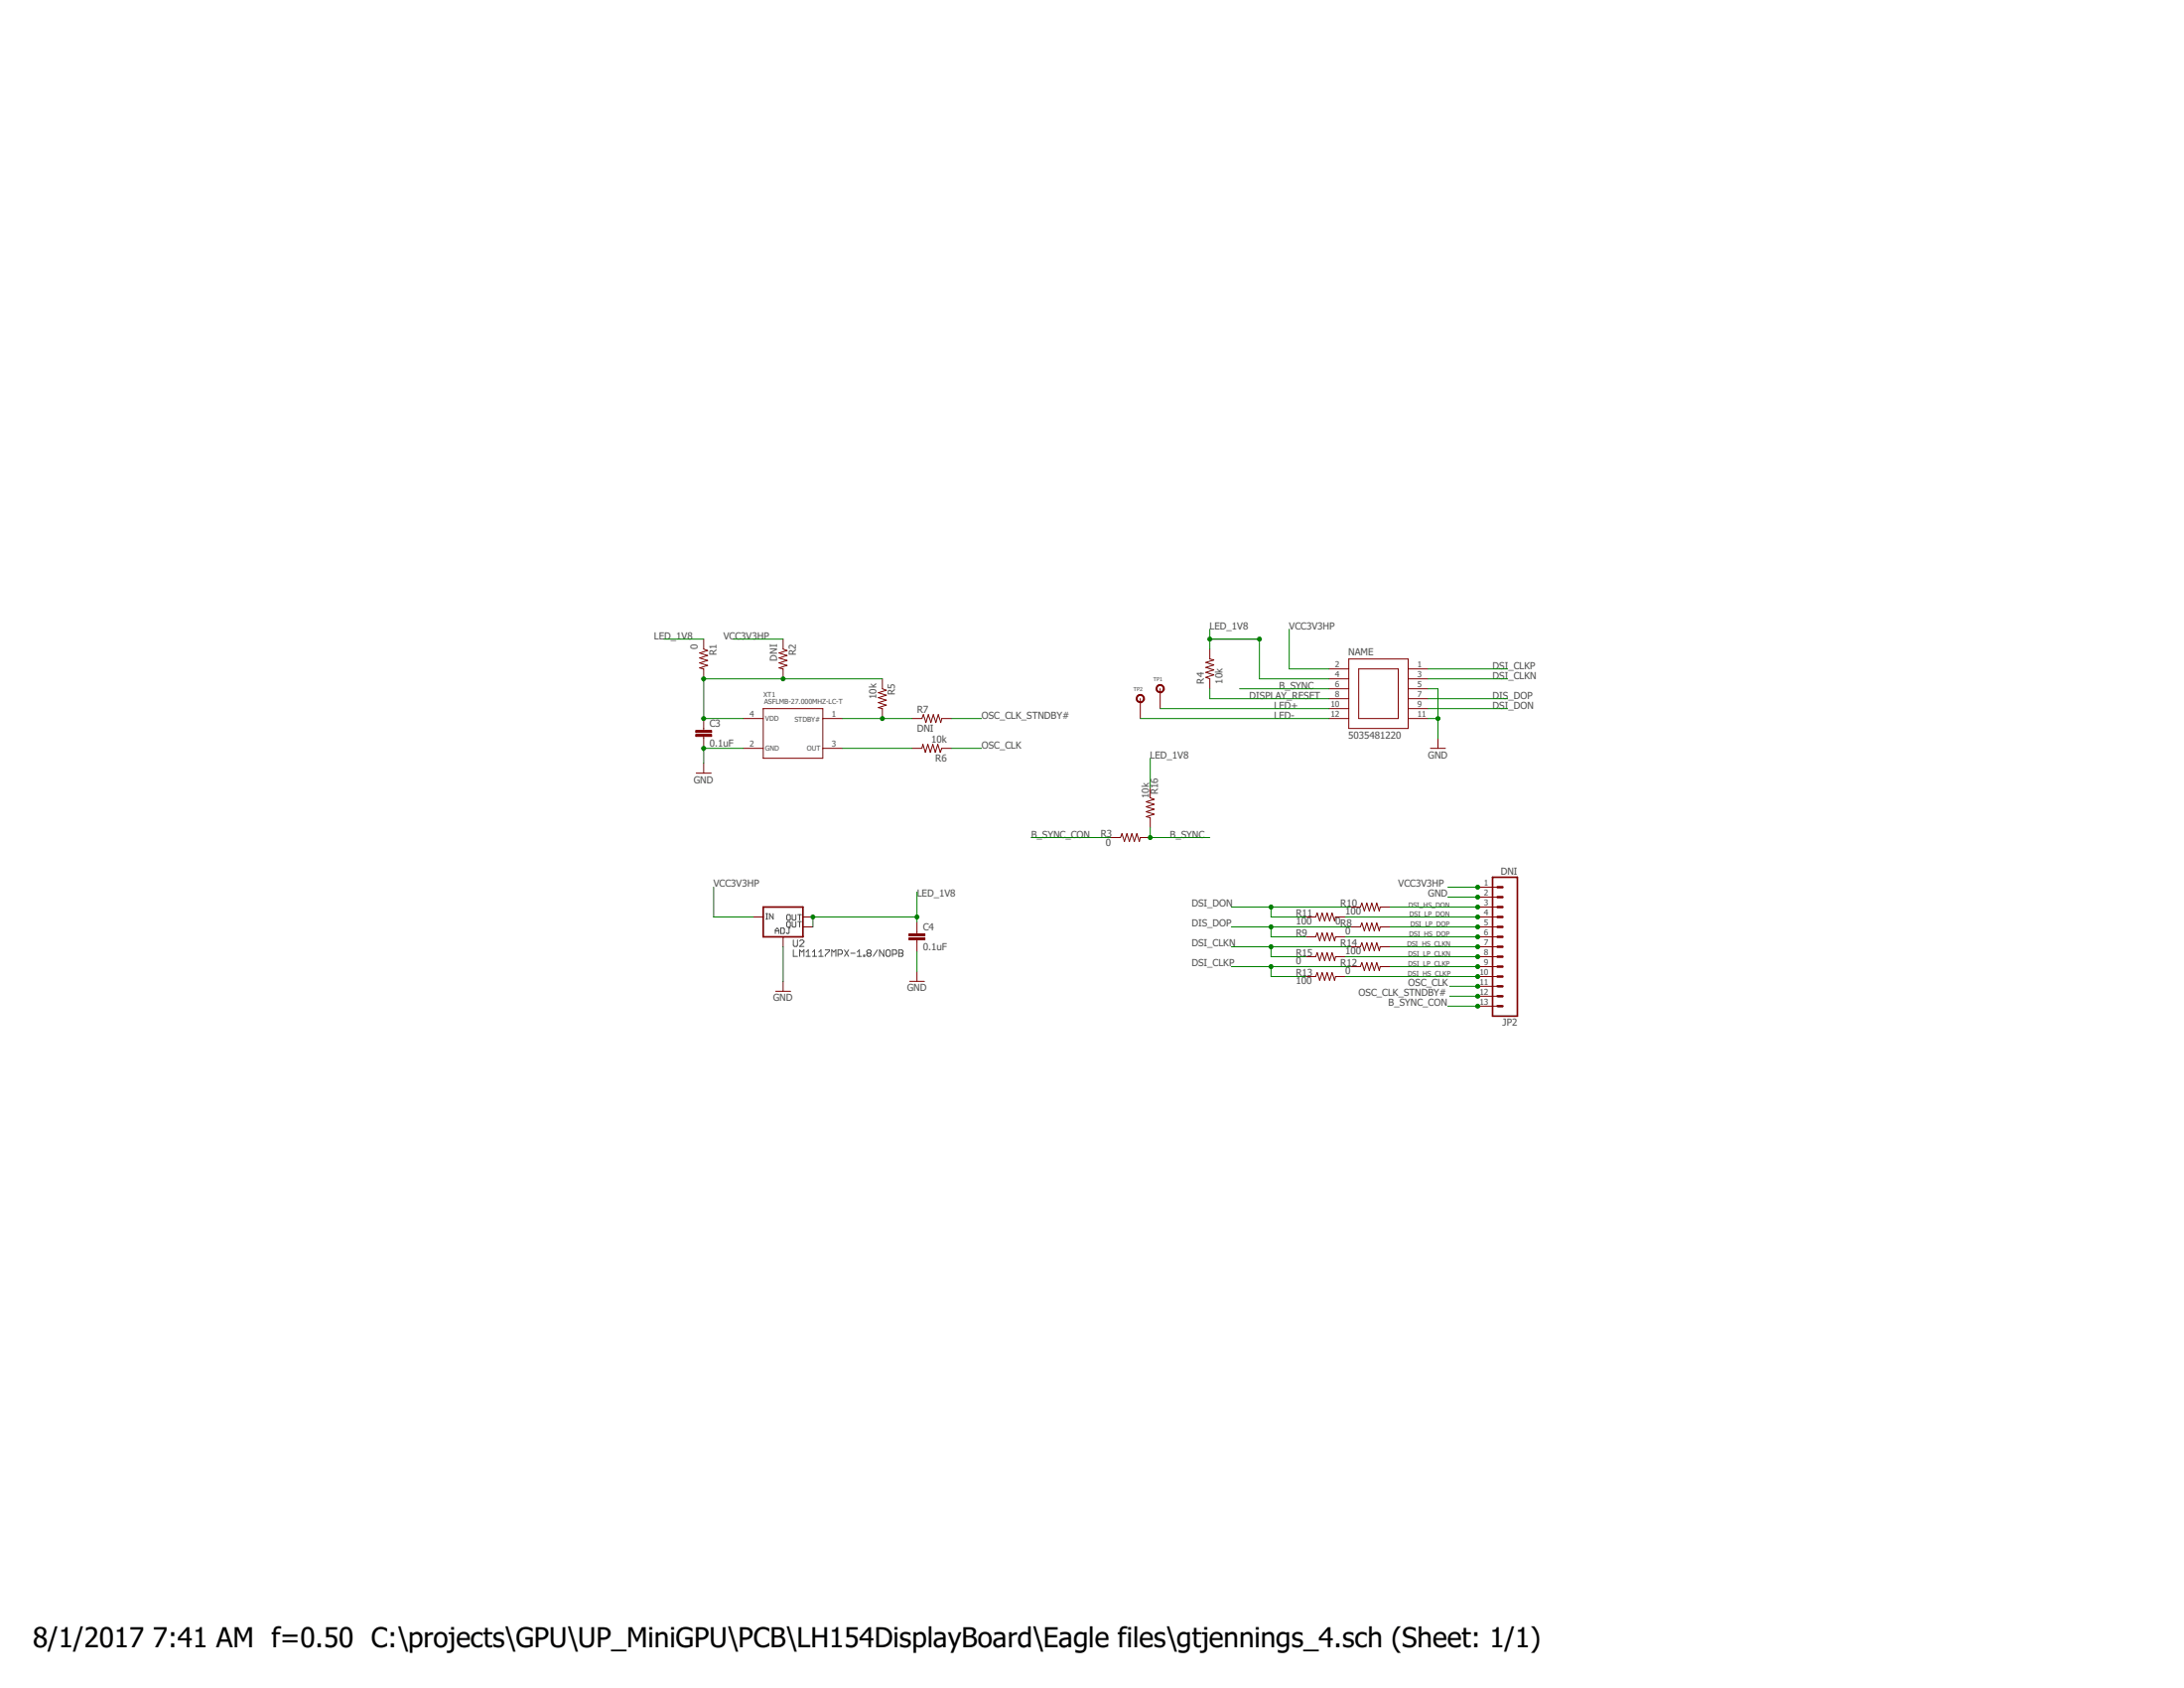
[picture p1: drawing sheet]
<?xml version="1.0" encoding="utf-8"?>
<!DOCTYPE eagle SYSTEM "eagle.dtd">
<!--
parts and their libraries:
SparkFun-Resistors: Licensing: Creative Commons ShareAlike 4.0 International - https://creativecommons.org/licenses/by-sa/4.0
-->
<eagle version="7.6.0">
<drawing>
<settings>
<setting alwaysvectorfont="no"/>
<setting verticaltext="up"/>
</settings>
<grid distance="0.1" unitdist="inch" unit="inch" style="lines" multiple="1" display="no" altdistance="0.01" altunitdist="inch" altunit="inch"/>
<schematic xreflabel="%F%N/%S.%C%R" xrefpart="/%S.%C%R">
<libraries>
<library name="SparkFun-Resistors">
<symbols>
<symbol name="RESISTOR">
<wire x1="-2.54" y1="0" x2="-2.159" y2="1.016" width="0.1524" layer="94"/>
<wire x1="-2.159" y1="1.016" x2="-1.524" y2="-1.016" width="0.1524" layer="94"/>
<wire x1="-1.524" y1="-1.016" x2="-0.889" y2="1.016" width="0.1524" layer="94"/>
<wire x1="-0.889" y1="1.016" x2="-0.254" y2="-1.016" width="0.1524" layer="94"/>
<wire x1="-0.254" y1="-1.016" x2="0.381" y2="1.016" width="0.1524" layer="94"/>
<wire x1="0.381" y1="1.016" x2="1.016" y2="-1.016" width="0.1524" layer="94"/>
<wire x1="1.016" y1="-1.016" x2="1.651" y2="1.016" width="0.1524" layer="94"/>
<wire x1="1.651" y1="1.016" x2="2.286" y2="-1.016" width="0.1524" layer="94"/>
<wire x1="2.286" y1="-1.016" x2="2.54" y2="0" width="0.1524" layer="94"/>
<text x="-3.81" y="1.4986" size="1.778" layer="95">&gt;NAME</text>
<text x="-3.81" y="-3.302" size="1.778" layer="96">&gt;VALUE</text>
<pin name="2" x="5.08" y="0" visible="off" length="short" direction="pas" swaplevel="1" rot="R180"/>
<pin name="1" x="-5.08" y="0" visible="off" length="short" direction="pas" swaplevel="1"/>
</symbol>
</symbols>
<devicesets>
<deviceset name="RESISTOR" prefix="R" uservalue="yes">
<gates>
<gate name="G$1" symbol="RESISTOR" x="0" y="0"/>
</gates>
<devices>
<device name="1206" package="1206">
<connects>
<connect gate="G$1" pin="1" pad="1"/>
<connect gate="G$1" pin="2" pad="2"/>
</connects>
<technologies>
<technology name=""/>
</technologies>
</device>
<device name="AXIAL-0.3" package="AXIAL-0.3">
<connects>
<connect gate="G$1" pin="1" pad="P$1"/>
<connect gate="G$1" pin="2" pad="P$2"/>
</connects>
<technologies>
<technology name=""/>
</technologies>
</device>
<device name="2010" package="R2010">
<connects>
<connect gate="G$1" pin="1" pad="1"/>
<connect gate="G$1" pin="2" pad="2"/>
</connects>
<technologies>
<technology name=""/>
</technologies>
</device>
<device name="0805-RES" package="0805">
<connects>
<connect gate="G$1" pin="1" pad="1"/>
<connect gate="G$1" pin="2" pad="2"/>
</connects>
<technologies>
<technology name=""/>
</technologies>
</device>
<device name="0603-RES" package="0603-RES">
<connects>
<connect gate="G$1" pin="1" pad="1"/>
<connect gate="G$1" pin="2" pad="2"/>
</connects>
<technologies>
<technology name=""/>
</technologies>
</device>
<device name="0603" package="0603-RES">
<connects>
<connect gate="G$1" pin="1" pad="1"/>
<connect gate="G$1" pin="2" pad="2"/>
</connects>
<technologies>
<technology name=""/>
</technologies>
</device>
<device name="PTH-1/6W" package="1/6W-RES">
<connects>
<connect gate="G$1" pin="1" pad="1"/>
<connect gate="G$1" pin="2" pad="2"/>
</connects>
<technologies>
<technology name=""/>
</technologies>
</device>
<device name="2512" package="R2512">
<connects>
<connect gate="G$1" pin="1" pad="1"/>
<connect gate="G$1" pin="2" pad="2"/>
</connects>
<technologies>
<technology name=""/>
</technologies>
</device>
<device name="PTH-1/4W" package="AXIAL-0.4">
<connects>
<connect gate="G$1" pin="1" pad="P$1"/>
<connect gate="G$1" pin="2" pad="P$2"/>
</connects>
<technologies>
<technology name=""/>
</technologies>
</device>
<device name="PTH-1/2W" package="AXIAL-0.5">
<connects>
<connect gate="G$1" pin="1" pad="P$1"/>
<connect gate="G$1" pin="2" pad="P$2"/>
</connects>
<technologies>
<technology name=""/>
</technologies>
</device>
<device name="PTH-1W" package="AXIAL-0.6">
<connects>
<connect gate="G$1" pin="1" pad="P$1"/>
<connect gate="G$1" pin="2" pad="P$2"/>
</connects>
<technologies>
<technology name=""/>
</technologies>
</device>
<device name="PTH-2W" package="AXIAL-0.8">
<connects>
<connect gate="G$1" pin="1" pad="P$1"/>
<connect gate="G$1" pin="2" pad="P$2"/>
</connects>
<technologies>
<technology name=""/>
</technologies>
</device>
<device name="KIT" package="AXIAL-0.3-KIT">
<connects>
<connect gate="G$1" pin="1" pad="P$1"/>
<connect gate="G$1" pin="2" pad="P$2"/>
</connects>
<technologies>
<technology name=""/>
</technologies>
</device>
<device name="EZ" package="AXIAL-0.3EZ">
<connects>
<connect gate="G$1" pin="1" pad="P$1"/>
<connect gate="G$1" pin="2" pad="P$2"/>
</connects>
<technologies>
<technology name=""/>
</technologies>
</device>
<device name="PTH-1/4W-VERT-KIT" package="AXIAL-0.1EZ">
<connects>
<connect gate="G$1" pin="1" pad="P$1"/>
<connect gate="G$1" pin="2" pad="P$2"/>
</connects>
<technologies>
<technology name=""/>
</technologies>
</device>
<device name="PTH-1/4W-VERT" package="AXIAL-0.1">
<connects>
<connect gate="G$1" pin="1" pad="P$1"/>
<connect gate="G$1" pin="2" pad="P$2"/>
</connects>
<technologies>
<technology name=""/>
</technologies>
</device>
<device name="0402" package="0402-RES">
<connects>
<connect gate="G$1" pin="1" pad="1"/>
<connect gate="G$1" pin="2" pad="2"/>
</connects>
<technologies>
<technology name=""/>
</technologies>
</device>
</devices>
</deviceset>
</devicesets>
</library>
<library name="SparkFun-Capacitors">
<symbols>
<symbol name="CAP">
<wire x1="0" y1="2.54" x2="0" y2="2.032" width="0.1524" layer="94"/>
<wire x1="0" y1="0" x2="0" y2="0.508" width="0.1524" layer="94"/>
<text x="1.524" y="2.921" size="1.778" layer="95">&gt;NAME</text>
<text x="1.524" y="-2.159" size="1.778" layer="96">&gt;VALUE</text>
<rectangle x1="-2.032" y1="0.508" x2="2.032" y2="1.016" layer="94"/>
<rectangle x1="-2.032" y1="1.524" x2="2.032" y2="2.032" layer="94"/>
<pin name="1" x="0" y="5.08" visible="off" length="short" direction="pas" swaplevel="1" rot="R270"/>
<pin name="2" x="0" y="-2.54" visible="off" length="short" direction="pas" swaplevel="1" rot="R90"/>
</symbol>
</symbols>
<devicesets>
<deviceset name="CAP" prefix="C" uservalue="yes">
<gates>
<gate name="G$1" symbol="CAP" x="0" y="0"/>
</gates>
<devices>
<device name="PTH" package="CAP-PTH-SMALL">
<connects>
<connect gate="G$1" pin="1" pad="1"/>
<connect gate="G$1" pin="2" pad="2"/>
</connects>
<technologies>
<technology name=""/>
</technologies>
</device>
<device name="PTH2" package="CAP-PTH-SMALL2">
<connects>
<connect gate="G$1" pin="1" pad="1"/>
<connect gate="G$1" pin="2" pad="2"/>
</connects>
<technologies>
<technology name=""/>
</technologies>
</device>
<device name="0805" package="0805">
<connects>
<connect gate="G$1" pin="1" pad="1"/>
<connect gate="G$1" pin="2" pad="2"/>
</connects>
<technologies>
<technology name=""/>
</technologies>
</device>
<device name="PTH3" package="CAP-PTH-LARGE">
<connects>
<connect gate="G$1" pin="1" pad="1"/>
<connect gate="G$1" pin="2" pad="2"/>
</connects>
<technologies>
<technology name=""/>
</technologies>
</device>
<device name="SMD" package="GRM43D">
<connects>
<connect gate="G$1" pin="1" pad="A"/>
<connect gate="G$1" pin="2" pad="C"/>
</connects>
<technologies>
<technology name=""/>
</technologies>
</device>
<device name="0603-CAP" package="0603-CAP">
<connects>
<connect gate="G$1" pin="1" pad="1"/>
<connect gate="G$1" pin="2" pad="2"/>
</connects>
<technologies>
<technology name=""/>
</technologies>
</device>
<device name="0402-CAP" package="0402-CAP">
<connects>
<connect gate="G$1" pin="1" pad="1"/>
<connect gate="G$1" pin="2" pad="2"/>
</connects>
<technologies>
<technology name=""/>
</technologies>
</device>
<device name="PTH1" package="CAP-PTH-5MM">
<connects>
<connect gate="G$1" pin="1" pad="1"/>
<connect gate="G$1" pin="2" pad="2"/>
</connects>
<technologies>
<technology name=""/>
</technologies>
</device>
<device name="_" package="AXIAL-5MM">
<connects>
<connect gate="G$1" pin="1" pad="P$1"/>
<connect gate="G$1" pin="2" pad="P$2"/>
</connects>
<technologies>
<technology name=""/>
</technologies>
</device>
<device name="1210" package="1210">
<connects>
<connect gate="G$1" pin="1" pad="1"/>
<connect gate="G$1" pin="2" pad="2"/>
</connects>
<technologies>
<technology name=""/>
</technologies>
</device>
<device name="1206" package="1206">
<connects>
<connect gate="G$1" pin="1" pad="1"/>
<connect gate="G$1" pin="2" pad="2"/>
</connects>
<technologies>
<technology name=""/>
</technologies>
</device>
<device name="ASMD" package="CTZ3">
<connects>
<connect gate="G$1" pin="1" pad="+"/>
<connect gate="G$1" pin="2" pad="-"/>
</connects>
<technologies>
<technology name=""/>
</technologies>
</device>
<device name="KIT" package="CAP-PTH-SMALL-KIT">
<connects>
<connect gate="G$1" pin="1" pad="1"/>
<connect gate="G$1" pin="2" pad="2"/>
</connects>
<technologies>
<technology name=""/>
</technologies>
</device>
<device name="EZ" package="CAP-PTH-SMALLEZ">
<connects>
<connect gate="G$1" pin="1" pad="1"/>
<connect gate="G$1" pin="2" pad="2"/>
</connects>
<technologies>
<technology name=""/>
</technologies>
</device>
</devices>
</deviceset>
</devicesets>
</library>
<library name="supply1">
<symbols>
<symbol name="GND">
<wire x1="-1.905" y1="0" x2="1.905" y2="0" width="0.254" layer="94"/>
<text x="-2.54" y="-2.54" size="1.778" layer="96">&gt;VALUE</text>
<pin name="GND" x="0" y="2.54" visible="off" length="short" direction="sup" rot="R270"/>
</symbol>
</symbols>
<devicesets>
<deviceset name="GND" prefix="GND">
<gates>
<gate name="1" symbol="GND" x="0" y="0"/>
</gates>
<devices>
<device name="">
<technologies>
<technology name=""/>
</technologies>
</device>
</devices>
</deviceset>
</devicesets>
</library>
<library name="CONN-5035481220">
<symbols>
<symbol name="DISP_CONN">
<wire x1="-7.62" y1="10.16" x2="7.62" y2="10.16" width="0.254" layer="94"/>
<wire x1="7.62" y1="10.16" x2="7.62" y2="-7.62" width="0.254" layer="94"/>
<wire x1="7.62" y1="-7.62" x2="-7.62" y2="-7.62" width="0.254" layer="94"/>
<wire x1="-7.62" y1="-7.62" x2="-7.62" y2="10.16" width="0.254" layer="94"/>
<wire x1="-5.08" y1="7.62" x2="-5.08" y2="-5.08" width="0.254" layer="94"/>
<wire x1="-5.08" y1="-5.08" x2="5.08" y2="-5.08" width="0.254" layer="94"/>
<wire x1="5.08" y1="-5.08" x2="5.08" y2="7.62" width="0.254" layer="94"/>
<wire x1="5.08" y1="7.62" x2="-5.08" y2="7.62" width="0.254" layer="94"/>
<pin name="1" x="12.7" y="7.62" visible="pad" length="middle" rot="R180"/>
<pin name="2" x="-12.7" y="7.62" visible="pad" length="middle"/>
<pin name="3" x="12.7" y="5.08" visible="pad" length="middle" rot="R180"/>
<pin name="4" x="-12.7" y="5.08" visible="pad" length="middle"/>
<pin name="5" x="12.7" y="2.54" visible="pad" length="middle" rot="R180"/>
<pin name="6" x="-12.7" y="2.54" visible="pad" length="middle"/>
<pin name="7" x="12.7" y="0" visible="pad" length="middle" rot="R180"/>
<pin name="8" x="-12.7" y="0" visible="pad" length="middle"/>
<pin name="9" x="12.7" y="-2.54" visible="pad" length="middle" rot="R180"/>
<pin name="10" x="-12.7" y="-2.54" visible="pad" length="middle"/>
<pin name="11" x="12.7" y="-5.08" visible="pad" length="middle" rot="R180"/>
<pin name="12" x="-12.7" y="-5.08" visible="pad" length="middle"/>
<text x="-7.7" y="11" size="1.778" layer="95">NAME</text>
<text x="-7.7" y="-10.2" size="1.778" layer="96">&gt;VALUE</text>
</symbol>
</symbols>
<devicesets>
<deviceset name="5035481220">
<gates>
<gate name="G$1" symbol="DISP_CONN" x="0" y="0"/>
</gates>
<devices>
<device name="" package="5035481220">
<connects>
<connect gate="G$1" pin="1" pad="1"/>
<connect gate="G$1" pin="10" pad="10"/>
<connect gate="G$1" pin="11" pad="11"/>
<connect gate="G$1" pin="12" pad="12"/>
<connect gate="G$1" pin="2" pad="2"/>
<connect gate="G$1" pin="3" pad="3"/>
<connect gate="G$1" pin="4" pad="4"/>
<connect gate="G$1" pin="5" pad="5"/>
<connect gate="G$1" pin="6" pad="6"/>
<connect gate="G$1" pin="7" pad="7"/>
<connect gate="G$1" pin="8" pad="8"/>
<connect gate="G$1" pin="9" pad="9"/>
</connects>
<technologies>
<technology name=""/>
</technologies>
</device>
</devices>
</deviceset>
</devicesets>
</library>
<library name="TP">
<symbols>
<symbol name="TP">
<pin name="1" x="0" y="0" visible="off" length="middle" rot="R90"/>
<circle x="0" y="5.1" radius="0.943396875" width="0.254" layer="94"/>
<text x="-1.7" y="7.1" size="1.016" layer="95">&gt;NAME</text>
</symbol>
</symbols>
<devicesets>
<deviceset name="TP">
<gates>
<gate name="TP1" symbol="TP" x="0" y="0"/>
</gates>
<devices>
<device name="" package="TP">
<connects>
<connect gate="TP1" pin="1" pad="1"/>
</connects>
<technologies>
<technology name=""/>
</technologies>
</device>
</devices>
</deviceset>
</devicesets>
</library>
<library name="ASFLMB-27.000MHZ-LC-T">
<symbols>
<symbol name="OSC">
<wire x1="-7.62" y1="5.08" x2="7.62" y2="5.08" width="0.254" layer="94"/>
<wire x1="7.62" y1="5.08" x2="7.62" y2="-7.62" width="0.254" layer="94"/>
<wire x1="7.62" y1="-7.62" x2="-7.62" y2="-7.62" width="0.254" layer="94"/>
<wire x1="-7.62" y1="-7.62" x2="-7.62" y2="5.08" width="0.254" layer="94"/>
<pin name="4" x="-12.7" y="2.54" visible="pad" length="middle"/>
<pin name="2" x="-12.7" y="-5.08" visible="pad" length="middle"/>
<pin name="3" x="12.7" y="-5.08" visible="pad" length="middle" rot="R180"/>
<pin name="1" x="12.7" y="2.54" visible="pad" length="middle" rot="R180"/>
<text x="-7.1" y="1.9" size="1.27" layer="97">VDD</text>
<text x="-7.1" y="-5.7" size="1.27" layer="97">GND</text>
<text x="3.6" y="-5.7" size="1.27" layer="97">OUT</text>
<text x="0.4" y="1.8" size="1.27" layer="97">STDBY#</text>
<text x="-7.5" y="8" size="1.27" layer="95">&gt;NAME</text>
<text x="-7.4" y="6.3" size="1.27" layer="96">&gt;VALUE</text>
</symbol>
</symbols>
<devicesets>
<deviceset name="ASFLMB-27.000MHZ-LC-T">
<gates>
<gate name="G$1" symbol="OSC" x="0" y="2.54"/>
</gates>
<devices>
<device name="" package="ASFLMB-27.000MHZ-LC-T">
<connects>
<connect gate="G$1" pin="1" pad="1"/>
<connect gate="G$1" pin="2" pad="2"/>
<connect gate="G$1" pin="3" pad="3"/>
<connect gate="G$1" pin="4" pad="4"/>
</connects>
<technologies>
<technology name=""/>
</technologies>
</device>
</devices>
</deviceset>
</devicesets>
</library>
<library name="SparkFun-PowerIC">
<symbols>
<symbol name="78ADJ">
<wire x1="-5.08" y1="-5.08" x2="5.08" y2="-5.08" width="0.4064" layer="94"/>
<wire x1="5.08" y1="-5.08" x2="5.08" y2="2.54" width="0.4064" layer="94"/>
<wire x1="5.08" y1="2.54" x2="-5.08" y2="2.54" width="0.4064" layer="94"/>
<wire x1="-5.08" y1="2.54" x2="-5.08" y2="-5.08" width="0.4064" layer="94"/>
<text x="2.54" y="-7.62" size="1.778" layer="95" font="vector">&gt;NAME</text>
<text x="2.54" y="-10.16" size="1.778" layer="96" font="vector">&gt;VALUE</text>
<text x="-2.032" y="-4.318" size="1.524" layer="95" font="vector">ADJ</text>
<text x="-4.445" y="-0.635" size="1.524" layer="95" font="vector">IN</text>
<text x="0.889" y="-2.667" size="1.524" layer="95" font="vector">OUT</text>
<pin name="IN" x="-7.62" y="0" visible="off" length="short" direction="in"/>
<pin name="ADJ" x="0" y="-7.62" visible="off" length="short" direction="in" rot="R90"/>
<pin name="OUT" x="7.62" y="0" visible="off" length="short" direction="out" rot="R180"/>
<pin name="OUT@1" x="7.62" y="-2.54" visible="off" length="short" direction="out" rot="R180"/>
<text x="0.889" y="-0.889" size="1.524" layer="95" font="vector">OUT</text>
</symbol>
</symbols>
<devicesets>
<deviceset name="V_REG_LM1117" prefix="U" uservalue="yes">
<gates>
<gate name="G$1" symbol="78ADJ" x="0" y="0"/>
</gates>
<devices>
<device name="SOT223" package="SOT223">
<connects>
<connect gate="G$1" pin="ADJ" pad="1"/>
<connect gate="G$1" pin="IN" pad="3"/>
<connect gate="G$1" pin="OUT" pad="2"/>
<connect gate="G$1" pin="OUT@1" pad="4"/>
</connects>
<technologies>
<technology name="">
<attribute name="PROD_ID" value="VREG-08170" constant="no"/>
</technology>
</technologies>
</device>
</devices>
</deviceset>
</devicesets>
</library>
<library name="SparkFun-Connectors">
<symbols>
<symbol name="M13">
<wire x1="6.35" y1="-17.78" x2="0" y2="-17.78" width="0.4064" layer="94"/>
<wire x1="3.81" y1="-10.16" x2="5.08" y2="-10.16" width="0.6096" layer="94"/>
<wire x1="3.81" y1="-12.7" x2="5.08" y2="-12.7" width="0.6096" layer="94"/>
<wire x1="3.81" y1="-15.24" x2="5.08" y2="-15.24" width="0.6096" layer="94"/>
<wire x1="0" y1="17.78" x2="0" y2="-17.78" width="0.4064" layer="94"/>
<wire x1="6.35" y1="-17.78" x2="6.35" y2="17.78" width="0.4064" layer="94"/>
<wire x1="0" y1="17.78" x2="6.35" y2="17.78" width="0.4064" layer="94"/>
<wire x1="3.81" y1="-5.08" x2="5.08" y2="-5.08" width="0.6096" layer="94"/>
<wire x1="3.81" y1="-7.62" x2="5.08" y2="-7.62" width="0.6096" layer="94"/>
<wire x1="3.81" y1="-2.54" x2="5.08" y2="-2.54" width="0.6096" layer="94"/>
<wire x1="3.81" y1="0" x2="5.08" y2="0" width="0.6096" layer="94"/>
<wire x1="3.81" y1="2.54" x2="5.08" y2="2.54" width="0.6096" layer="94"/>
<wire x1="3.81" y1="5.08" x2="5.08" y2="5.08" width="0.6096" layer="94"/>
<wire x1="3.81" y1="7.62" x2="5.08" y2="7.62" width="0.6096" layer="94"/>
<wire x1="3.81" y1="10.16" x2="5.08" y2="10.16" width="0.6096" layer="94"/>
<wire x1="3.81" y1="12.7" x2="5.08" y2="12.7" width="0.6096" layer="94"/>
<wire x1="3.81" y1="15.24" x2="5.08" y2="15.24" width="0.6096" layer="94"/>
<text x="0" y="-20.32" size="1.778" layer="96">&gt;VALUE</text>
<text x="0" y="18.542" size="1.778" layer="95">&gt;NAME</text>
<pin name="1" x="10.16" y="-15.24" visible="pad" length="middle" direction="pas" swaplevel="1" rot="R180"/>
<pin name="2" x="10.16" y="-12.7" visible="pad" length="middle" direction="pas" swaplevel="1" rot="R180"/>
<pin name="3" x="10.16" y="-10.16" visible="pad" length="middle" direction="pas" swaplevel="1" rot="R180"/>
<pin name="4" x="10.16" y="-7.62" visible="pad" length="middle" direction="pas" swaplevel="1" rot="R180"/>
<pin name="5" x="10.16" y="-5.08" visible="pad" length="middle" direction="pas" swaplevel="1" rot="R180"/>
<pin name="6" x="10.16" y="-2.54" visible="pad" length="middle" direction="pas" swaplevel="1" rot="R180"/>
<pin name="7" x="10.16" y="0" visible="pad" length="middle" direction="pas" swaplevel="1" rot="R180"/>
<pin name="8" x="10.16" y="2.54" visible="pad" length="middle" direction="pas" swaplevel="1" rot="R180"/>
<pin name="9" x="10.16" y="5.08" visible="pad" length="middle" direction="pas" swaplevel="1" rot="R180"/>
<pin name="10" x="10.16" y="7.62" visible="pad" length="middle" direction="pas" swaplevel="1" rot="R180"/>
<pin name="11" x="10.16" y="10.16" visible="pad" length="middle" direction="pas" swaplevel="1" rot="R180"/>
<pin name="12" x="10.16" y="12.7" visible="pad" length="middle" direction="pas" swaplevel="1" rot="R180"/>
<pin name="13" x="10.16" y="15.24" visible="pad" length="middle" direction="pas" swaplevel="1" rot="R180"/>
</symbol>
</symbols>
<devicesets>
<deviceset name="M13" prefix="J" uservalue="yes">
<gates>
<gate name="G$1" symbol="M13" x="0" y="0"/>
</gates>
<devices>
<device name="" package="1X13">
<connects>
<connect gate="G$1" pin="1" pad="1"/>
<connect gate="G$1" pin="10" pad="10"/>
<connect gate="G$1" pin="11" pad="11"/>
<connect gate="G$1" pin="12" pad="12"/>
<connect gate="G$1" pin="13" pad="13"/>
<connect gate="G$1" pin="2" pad="2"/>
<connect gate="G$1" pin="3" pad="3"/>
<connect gate="G$1" pin="4" pad="4"/>
<connect gate="G$1" pin="5" pad="5"/>
<connect gate="G$1" pin="6" pad="6"/>
<connect gate="G$1" pin="7" pad="7"/>
<connect gate="G$1" pin="8" pad="8"/>
<connect gate="G$1" pin="9" pad="9"/>
</connects>
<technologies>
<technology name=""/>
</technologies>
</device>
<device name="LONGPADS" package="1X13-LONGPADS">
<connects>
<connect gate="G$1" pin="1" pad="1"/>
<connect gate="G$1" pin="10" pad="10"/>
<connect gate="G$1" pin="11" pad="11"/>
<connect gate="G$1" pin="12" pad="12"/>
<connect gate="G$1" pin="13" pad="13"/>
<connect gate="G$1" pin="2" pad="2"/>
<connect gate="G$1" pin="3" pad="3"/>
<connect gate="G$1" pin="4" pad="4"/>
<connect gate="G$1" pin="5" pad="5"/>
<connect gate="G$1" pin="6" pad="6"/>
<connect gate="G$1" pin="7" pad="7"/>
<connect gate="G$1" pin="8" pad="8"/>
<connect gate="G$1" pin="9" pad="9"/>
</connects>
<technologies>
<technology name=""/>
</technologies>
</device>
<device name="LOCK" package="1X13_LOCK">
<connects>
<connect gate="G$1" pin="1" pad="1"/>
<connect gate="G$1" pin="10" pad="10"/>
<connect gate="G$1" pin="11" pad="11"/>
<connect gate="G$1" pin="12" pad="12"/>
<connect gate="G$1" pin="13" pad="13"/>
<connect gate="G$1" pin="2" pad="2"/>
<connect gate="G$1" pin="3" pad="3"/>
<connect gate="G$1" pin="4" pad="4"/>
<connect gate="G$1" pin="5" pad="5"/>
<connect gate="G$1" pin="6" pad="6"/>
<connect gate="G$1" pin="7" pad="7"/>
<connect gate="G$1" pin="8" pad="8"/>
<connect gate="G$1" pin="9" pad="9"/>
</connects>
<technologies>
<technology name=""/>
</technologies>
</device>
<device name="LOCK_NO_SILK" package="1X13_LOCK_NO_SILK">
<connects>
<connect gate="G$1" pin="1" pad="1"/>
<connect gate="G$1" pin="10" pad="10"/>
<connect gate="G$1" pin="11" pad="11"/>
<connect gate="G$1" pin="12" pad="12"/>
<connect gate="G$1" pin="13" pad="13"/>
<connect gate="G$1" pin="2" pad="2"/>
<connect gate="G$1" pin="3" pad="3"/>
<connect gate="G$1" pin="4" pad="4"/>
<connect gate="G$1" pin="5" pad="5"/>
<connect gate="G$1" pin="6" pad="6"/>
<connect gate="G$1" pin="7" pad="7"/>
<connect gate="G$1" pin="8" pad="8"/>
<connect gate="G$1" pin="9" pad="9"/>
</connects>
<technologies>
<technology name=""/>
</technologies>
</device>
</devices>
</deviceset>
</devicesets>
</library>
</libraries>
<attributes>
</attributes>
<variantdefs>
</variantdefs>
<classes>
<class number="0" name="default" width="0.1524" drill="0">
</class>
</classes>
<parts>
<part name="JP1" library="CONN-5035481220" deviceset="5035481220" device=""/>
<part name="R4" library="SparkFun-Resistors" deviceset="RESISTOR" device="0402" value="10k"/>
<part name="GND4" library="supply1" deviceset="GND" device=""/>
<part name="XT1" library="ASFLMB-27.000MHZ-LC-T" deviceset="ASFLMB-27.000MHZ-LC-T" device=""/>
<part name="R5" library="SparkFun-Resistors" deviceset="RESISTOR" device="0402" value="10k"/>
<part name="C3" library="SparkFun-Capacitors" deviceset="CAP" device="0402-CAP" value="0.1uF"/>
<part name="GND5" library="supply1" deviceset="GND" device=""/>
<part name="R6" library="SparkFun-Resistors" deviceset="RESISTOR" device="0402" value="10k"/>
<part name="R7" library="SparkFun-Resistors" deviceset="RESISTOR" device="0402" value="DNI"/>
<part name="U2" library="SparkFun-PowerIC" deviceset="V_REG_LM1117" device="SOT223" value="LM1117MPX-1.8/NOPB"/>
<part name="C4" library="SparkFun-Capacitors" deviceset="CAP" device="0402-CAP" value="0.1uF"/>
<part name="GND10" library="supply1" deviceset="GND" device=""/>
<part name="GND13" library="supply1" deviceset="GND" device=""/>
<part name="R8" library="SparkFun-Resistors" deviceset="RESISTOR" device="0402" value="0"/>
<part name="R9" library="SparkFun-Resistors" deviceset="RESISTOR" device="0402" value="100"/>
<part name="R10" library="SparkFun-Resistors" deviceset="RESISTOR" device="0402" value="100"/>
<part name="R11" library="SparkFun-Resistors" deviceset="RESISTOR" device="0402" value="0"/>
<part name="R12" library="SparkFun-Resistors" deviceset="RESISTOR" device="0402" value="0"/>
<part name="R13" library="SparkFun-Resistors" deviceset="RESISTOR" device="0402" value="100"/>
<part name="R14" library="SparkFun-Resistors" deviceset="RESISTOR" device="0402" value="100"/>
<part name="R15" library="SparkFun-Resistors" deviceset="RESISTOR" device="0402" value="0"/>
<part name="JP2" library="SparkFun-Connectors" deviceset="M13" device="" value="DNI"/>
<part name="TP1" library="TP" deviceset="TP" device=""/>
<part name="TP2" library="TP" deviceset="TP" device=""/>
<part name="R1" library="SparkFun-Resistors" deviceset="RESISTOR" device="0402" value="0"/>
<part name="R2" library="SparkFun-Resistors" deviceset="RESISTOR" device="0402" value="DNI"/>
<part name="R3" library="SparkFun-Resistors" deviceset="RESISTOR" device="0402" value="0"/>
<part name="R16" library="SparkFun-Resistors" deviceset="RESISTOR" device="0402" value="10k"/>
</parts>
<sheets>
<sheet>
<plain>
</plain>
<instances>
<instance part="JP1" gate="G$1" x="177.8" y="45.72"/>
<instance part="R4" gate="G$1" x="134.62" y="53.34" rot="R90"/>
<instance part="GND4" gate="1" x="193.04" y="33.02"/>
<instance part="XT1" gate="G$1" x="27.94" y="38.1"/>
<instance part="R5" gate="G$1" x="50.8" y="45.72" rot="R270"/>
<instance part="C3" gate="G$1" x="5.08" y="35.56"/>
<instance part="GND5" gate="1" x="5.08" y="26.67"/>
<instance part="R6" gate="G$1" x="63.5" y="33.02" rot="R180"/>
<instance part="R7" gate="G$1" x="63.5" y="40.64"/>
<instance part="U2" gate="G$1" x="25.4" y="-10.16"/>
<instance part="C4" gate="G$1" x="59.69" y="-16.51"/>
<instance part="GND10" gate="1" x="25.4" y="-29.21"/>
<instance part="GND13" gate="1" x="59.69" y="-26.67"/>
<instance part="R8" gate="G$1" x="175.7" y="-12.7" smashed="yes">
<attribute name="NAME" x="168.08" y="-12.4714" size="1.778" layer="95"/>
<attribute name="VALUE" x="169.35" y="-14.732" size="1.778" layer="96"/>
</instance>
<instance part="R9" gate="G$1" x="164.27" y="-15.24" smashed="yes">
<attribute name="NAME" x="156.65" y="-15.0114" size="1.778" layer="95"/>
<attribute name="VALUE" x="156.65" y="-12.192" size="1.778" layer="96"/>
</instance>
<instance part="R10" gate="G$1" x="175.7" y="-7.62" smashed="yes">
<attribute name="NAME" x="168.08" y="-7.3914" size="1.778" layer="95"/>
<attribute name="VALUE" x="169.35" y="-9.652" size="1.778" layer="96"/>
</instance>
<instance part="R11" gate="G$1" x="164.27" y="-10.16" smashed="yes">
<attribute name="NAME" x="156.65" y="-9.9314" size="1.778" layer="95"/>
<attribute name="VALUE" x="166.81" y="-12.192" size="1.778" layer="96"/>
</instance>
<instance part="R12" gate="G$1" x="175.7" y="-22.86" smashed="yes">
<attribute name="NAME" x="168.08" y="-22.6314" size="1.778" layer="95"/>
<attribute name="VALUE" x="169.35" y="-24.892" size="1.778" layer="96"/>
</instance>
<instance part="R13" gate="G$1" x="164.27" y="-25.4" smashed="yes">
<attribute name="NAME" x="156.65" y="-25.1714" size="1.778" layer="95"/>
<attribute name="VALUE" x="156.65" y="-27.432" size="1.778" layer="96"/>
</instance>
<instance part="R14" gate="G$1" x="175.7" y="-17.78" smashed="yes">
<attribute name="NAME" x="168.08" y="-17.5514" size="1.778" layer="95"/>
<attribute name="VALUE" x="169.35" y="-19.812" size="1.778" layer="96"/>
</instance>
<instance part="R15" gate="G$1" x="164.27" y="-20.32" smashed="yes">
<attribute name="NAME" x="156.65" y="-20.0914" size="1.778" layer="95"/>
<attribute name="VALUE" x="156.65" y="-22.352" size="1.778" layer="96"/>
</instance>
<instance part="JP2" gate="G$1" x="213.36" y="-17.78" rot="R180"/>
<instance part="TP1" gate="TP1" x="121.92" y="43.18"/>
<instance part="TP2" gate="TP1" x="116.84" y="40.64"/>
<instance part="R1" gate="G$1" x="5.08" y="55.88" rot="R270"/>
<instance part="R2" gate="G$1" x="25.4" y="55.88" rot="R270"/>
<instance part="R3" gate="G$1" x="114.3" y="10.16" smashed="yes">
<attribute name="NAME" x="106.68" y="10.3886" size="1.778" layer="95"/>
<attribute name="VALUE" x="107.95" y="8.128" size="1.778" layer="96"/>
</instance>
<instance part="R16" gate="G$1" x="119.38" y="17.78" smashed="yes" rot="R270">
<attribute name="NAME" x="119.6086" y="25.4" size="1.778" layer="95" rot="R270"/>
<attribute name="VALUE" x="117.348" y="24.13" size="1.778" layer="96" rot="R270"/>
</instance>
</instances>
<busses>
</busses>
<nets>
<net name="VCC3V3HP" class="0">
<segment>
<pinref part="JP1" gate="G$1" pin="2"/>
<wire x1="165.1" y1="53.34" x2="154.94" y2="53.34" width="0.1524" layer="91"/>
<wire x1="154.94" y1="53.34" x2="154.94" y2="63.5" width="0.1524" layer="91"/>
<label x="154.94" y="63.5" size="1.778" layer="95"/>
</segment>
<segment>
<pinref part="U2" gate="G$1" pin="IN"/>
<wire x1="17.78" y1="-10.16" x2="7.62" y2="-10.16" width="0.1524" layer="91"/>
<wire x1="7.62" y1="-10.16" x2="7.62" y2="-2.54" width="0.1524" layer="91"/>
<label x="7.62" y="-2.54" size="1.778" layer="95"/>
</segment>
<segment>
<wire x1="203.2" y1="-2.54" x2="195.58" y2="-2.54" width="0.1524" layer="91"/>
<label x="182.88" y="-2.54" size="1.778" layer="95"/>
<pinref part="JP2" gate="G$1" pin="1"/>
<junction x="203.2" y="-2.54"/>
</segment>
<segment>
<pinref part="R2" gate="G$1" pin="1"/>
<wire x1="25.4" y1="60.96" x2="12.7" y2="60.96" width="0.1524" layer="91"/>
<label x="10.16" y="60.96" size="1.778" layer="95"/>
</segment>
</net>
<net name="GND" class="0">
<segment>
<pinref part="JP1" gate="G$1" pin="5"/>
<wire x1="190.5" y1="48.26" x2="193.04" y2="48.26" width="0.1524" layer="91"/>
<pinref part="JP1" gate="G$1" pin="11"/>
<wire x1="193.04" y1="48.26" x2="193.04" y2="40.64" width="0.1524" layer="91"/>
<wire x1="193.04" y1="40.64" x2="190.5" y2="40.64" width="0.1524" layer="91"/>
<wire x1="193.04" y1="40.64" x2="193.04" y2="35.56" width="0.1524" layer="91"/>
<pinref part="GND4" gate="1" pin="GND"/>
<junction x="193.04" y="40.64"/>
</segment>
<segment>
<pinref part="XT1" gate="G$1" pin="2"/>
<pinref part="C3" gate="G$1" pin="2"/>
<wire x1="15.24" y1="33.02" x2="5.08" y2="33.02" width="0.1524" layer="91"/>
<pinref part="GND5" gate="1" pin="GND"/>
<wire x1="5.08" y1="29.21" x2="5.08" y2="33.02" width="0.1524" layer="91"/>
<junction x="5.08" y="33.02"/>
</segment>
<segment>
<pinref part="U2" gate="G$1" pin="ADJ"/>
<wire x1="25.4" y1="-17.78" x2="25.4" y2="-26.67" width="0.1524" layer="91"/>
<pinref part="GND10" gate="1" pin="GND"/>
</segment>
<segment>
<pinref part="C4" gate="G$1" pin="2"/>
<wire x1="59.69" y1="-19.05" x2="59.69" y2="-24.13" width="0.1524" layer="91"/>
<pinref part="GND13" gate="1" pin="GND"/>
</segment>
<segment>
<wire x1="203.2" y1="-5.08" x2="195.58" y2="-5.08" width="0.1524" layer="91"/>
<label x="190.5" y="-5.08" size="1.778" layer="95"/>
<pinref part="JP2" gate="G$1" pin="2"/>
<junction x="203.2" y="-5.08"/>
</segment>
</net>
<net name="LED-" class="0">
<segment>
<pinref part="JP1" gate="G$1" pin="12"/>
<label x="151.13" y="40.64" size="1.778" layer="95"/>
<pinref part="TP2" gate="TP1" pin="1"/>
<wire x1="165.1" y1="40.64" x2="116.84" y2="40.64" width="0.1524" layer="91"/>
</segment>
</net>
<net name="LED+" class="0">
<segment>
<pinref part="JP1" gate="G$1" pin="10"/>
<label x="151.13" y="43.18" size="1.778" layer="95"/>
<pinref part="TP1" gate="TP1" pin="1"/>
<wire x1="165.1" y1="43.18" x2="121.92" y2="43.18" width="0.1524" layer="91"/>
</segment>
</net>
<net name="LED_1V8" class="0">
<segment>
<pinref part="JP1" gate="G$1" pin="4"/>
<wire x1="165.1" y1="50.8" x2="147.32" y2="50.8" width="0.1524" layer="91"/>
<wire x1="147.32" y1="50.8" x2="147.32" y2="60.96" width="0.1524" layer="91"/>
<wire x1="147.32" y1="60.96" x2="134.62" y2="60.96" width="0.1524" layer="91"/>
<pinref part="R4" gate="G$1" pin="2"/>
<wire x1="134.62" y1="60.96" x2="134.62" y2="58.42" width="0.1524" layer="91"/>
<wire x1="134.62" y1="60.96" x2="134.62" y2="63.5" width="0.1524" layer="91"/>
<label x="134.62" y="63.5" size="1.778" layer="95"/>
<junction x="134.62" y="60.96"/>
<wire x1="147.32" y1="60.96" x2="134.62" y2="60.96" width="0.1524" layer="91"/>
<junction x="147.32" y="60.96"/>
</segment>
<segment>
<pinref part="U2" gate="G$1" pin="OUT"/>
<pinref part="U2" gate="G$1" pin="OUT@1"/>
<wire x1="33.02" y1="-10.16" x2="33.02" y2="-12.7" width="0.1524" layer="91"/>
<wire x1="33.02" y1="-10.16" x2="59.69" y2="-10.16" width="0.1524" layer="91"/>
<pinref part="C4" gate="G$1" pin="1"/>
<wire x1="59.69" y1="-10.16" x2="59.69" y2="-11.43" width="0.1524" layer="91"/>
<wire x1="59.69" y1="-10.16" x2="59.69" y2="-3.81" width="0.1524" layer="91"/>
<label x="59.69" y="-5.08" size="1.778" layer="95"/>
<junction x="33.02" y="-10.16"/>
<junction x="59.69" y="-10.16"/>
</segment>
<segment>
<pinref part="R1" gate="G$1" pin="1"/>
<wire x1="5.08" y1="60.96" x2="-5.08" y2="60.96" width="0.1524" layer="91"/>
<label x="-7.62" y="60.96" size="1.778" layer="95"/>
</segment>
<segment>
<pinref part="R16" gate="G$1" pin="1"/>
<wire x1="119.38" y1="22.86" x2="119.38" y2="30.48" width="0.1524" layer="91"/>
<label x="119.38" y="30.48" size="1.778" layer="95"/>
</segment>
</net>
<net name="DIS_DOP" class="0">
<segment>
<pinref part="JP1" gate="G$1" pin="7"/>
<wire x1="190.5" y1="45.72" x2="210.82" y2="45.72" width="0.1524" layer="91"/>
<label x="207.01" y="45.72" size="1.778" layer="95"/>
</segment>
<segment>
<pinref part="R9" gate="G$1" pin="1"/>
<wire x1="159.19" y1="-15.24" x2="150.3" y2="-15.24" width="0.1524" layer="91"/>
<pinref part="R8" gate="G$1" pin="1"/>
<wire x1="150.3" y1="-15.24" x2="150.3" y2="-12.7" width="0.1524" layer="91"/>
<wire x1="150.3" y1="-12.7" x2="170.62" y2="-12.7" width="0.1524" layer="91"/>
<wire x1="150.3" y1="-12.7" x2="140.14" y2="-12.7" width="0.1524" layer="91"/>
<label x="129.98" y="-12.7" size="1.778" layer="95"/>
<junction x="150.3" y="-12.7"/>
</segment>
</net>
<net name="DSI_DON" class="0">
<segment>
<pinref part="JP1" gate="G$1" pin="9"/>
<wire x1="190.5" y1="43.18" x2="210.82" y2="43.18" width="0.1524" layer="91"/>
<label x="207.01" y="43.18" size="1.778" layer="95"/>
</segment>
<segment>
<pinref part="R11" gate="G$1" pin="1"/>
<wire x1="159.19" y1="-10.16" x2="150.3" y2="-10.16" width="0.1524" layer="91"/>
<wire x1="150.3" y1="-10.16" x2="150.3" y2="-7.62" width="0.1524" layer="91"/>
<pinref part="R10" gate="G$1" pin="1"/>
<wire x1="150.3" y1="-7.62" x2="170.62" y2="-7.62" width="0.1524" layer="91"/>
<wire x1="150.3" y1="-7.62" x2="140.14" y2="-7.62" width="0.1524" layer="91"/>
<label x="129.98" y="-7.62" size="1.778" layer="95"/>
<junction x="150.3" y="-7.62"/>
</segment>
</net>
<net name="DSI_CLKN" class="0">
<segment>
<pinref part="JP1" gate="G$1" pin="3"/>
<wire x1="190.5" y1="50.8" x2="210.82" y2="50.8" width="0.1524" layer="91"/>
<label x="207.01" y="50.8" size="1.778" layer="95"/>
</segment>
<segment>
<pinref part="R15" gate="G$1" pin="1"/>
<wire x1="159.19" y1="-20.32" x2="150.3" y2="-20.32" width="0.1524" layer="91"/>
<pinref part="R14" gate="G$1" pin="1"/>
<wire x1="150.3" y1="-20.32" x2="150.3" y2="-17.78" width="0.1524" layer="91"/>
<wire x1="150.3" y1="-17.78" x2="170.62" y2="-17.78" width="0.1524" layer="91"/>
<wire x1="150.3" y1="-17.78" x2="140.14" y2="-17.78" width="0.1524" layer="91"/>
<label x="129.98" y="-17.78" size="1.778" layer="95"/>
<junction x="150.3" y="-17.78"/>
</segment>
</net>
<net name="DSI_CLKP" class="0">
<segment>
<pinref part="JP1" gate="G$1" pin="1"/>
<wire x1="190.5" y1="53.34" x2="210.82" y2="53.34" width="0.1524" layer="91"/>
<label x="207.01" y="53.34" size="1.778" layer="95"/>
</segment>
<segment>
<pinref part="R13" gate="G$1" pin="1"/>
<wire x1="159.19" y1="-25.4" x2="150.3" y2="-25.4" width="0.1524" layer="91"/>
<pinref part="R12" gate="G$1" pin="1"/>
<wire x1="150.3" y1="-25.4" x2="150.3" y2="-22.86" width="0.1524" layer="91"/>
<wire x1="150.3" y1="-22.86" x2="170.62" y2="-22.86" width="0.1524" layer="91"/>
<wire x1="150.3" y1="-22.86" x2="140.14" y2="-22.86" width="0.1524" layer="91"/>
<label x="129.98" y="-22.86" size="1.778" layer="95"/>
<junction x="150.3" y="-22.86"/>
</segment>
</net>
<net name="DISPLAY_RESET" class="0">
<segment>
<pinref part="R4" gate="G$1" pin="1"/>
<pinref part="JP1" gate="G$1" pin="8"/>
<wire x1="134.62" y1="48.26" x2="134.62" y2="45.72" width="0.1524" layer="91"/>
<wire x1="134.62" y1="45.72" x2="165.1" y2="45.72" width="0.1524" layer="91"/>
<label x="144.78" y="45.72" size="1.778" layer="95"/>
</segment>
</net>
<net name="B_SYNC_CON" class="0">
<segment>
<wire x1="109.22" y1="10.16" x2="88.9" y2="10.16" width="0.1524" layer="91"/>
<pinref part="R3" gate="G$1" pin="1"/>
<label x="88.9" y="10.16" size="1.778" layer="95"/>
</segment>
<segment>
<wire x1="203.2" y1="-33.02" x2="195.58" y2="-33.02" width="0.1524" layer="91"/>
<label x="180.34" y="-33.02" size="1.778" layer="95"/>
<pinref part="JP2" gate="G$1" pin="13"/>
<junction x="203.2" y="-33.02"/>
</segment>
</net>
<net name="N$1" class="0">
<segment>
<pinref part="R5" gate="G$1" pin="2"/>
<wire x1="50.8" y1="40.64" x2="40.64" y2="40.64" width="0.1524" layer="91"/>
<pinref part="XT1" gate="G$1" pin="1"/>
<pinref part="R7" gate="G$1" pin="1"/>
<wire x1="58.42" y1="40.64" x2="50.8" y2="40.64" width="0.1524" layer="91"/>
<junction x="50.8" y="40.64"/>
</segment>
</net>
<net name="OSC_CLK" class="0">
<segment>
<pinref part="R6" gate="G$1" pin="1"/>
<wire x1="68.58" y1="33.02" x2="76.2" y2="33.02" width="0.1524" layer="91"/>
<label x="76.2" y="33.02" size="1.778" layer="95"/>
</segment>
<segment>
<wire x1="203.2" y1="-27.94" x2="196.02" y2="-27.94" width="0.1524" layer="91"/>
<label x="185.42" y="-27.94" size="1.778" layer="95"/>
<pinref part="JP2" gate="G$1" pin="11"/>
<junction x="203.2" y="-27.94"/>
</segment>
</net>
<net name="OSC_CLK_STNDBY#" class="0">
<segment>
<pinref part="R7" gate="G$1" pin="2"/>
<wire x1="68.58" y1="40.64" x2="76.2" y2="40.64" width="0.1524" layer="91"/>
<label x="76.2" y="40.64" size="1.778" layer="95"/>
</segment>
<segment>
<wire x1="203.2" y1="-30.48" x2="196.02" y2="-30.48" width="0.1524" layer="91"/>
<label x="172.72" y="-30.48" size="1.778" layer="95"/>
<pinref part="JP2" gate="G$1" pin="12"/>
<junction x="203.2" y="-30.48"/>
</segment>
</net>
<net name="OSC_CLK6" class="0">
<segment>
<pinref part="XT1" gate="G$1" pin="3"/>
<pinref part="R6" gate="G$1" pin="2"/>
<wire x1="58.42" y1="33.02" x2="40.64" y2="33.02" width="0.1524" layer="91"/>
</segment>
</net>
<net name="DSI_LP_DOP" class="0">
<segment>
<label x="196.07" y="-11.34" size="1.27" layer="95" rot="R180"/>
<pinref part="R8" gate="G$1" pin="2"/>
<wire x1="180.78" y1="-12.7" x2="203.2" y2="-12.7" width="0.1524" layer="91"/>
<pinref part="JP2" gate="G$1" pin="5"/>
<junction x="203.2" y="-12.7"/>
</segment>
</net>
<net name="DSI_HS_DOP" class="0">
<segment>
<label x="196.07" y="-13.94" size="1.27" layer="95" rot="R180"/>
<pinref part="R9" gate="G$1" pin="2"/>
<wire x1="169.35" y1="-15.24" x2="203.2" y2="-15.24" width="0.1524" layer="91"/>
<pinref part="JP2" gate="G$1" pin="6"/>
<junction x="203.2" y="-15.24"/>
</segment>
</net>
<net name="DSI_HS_DON" class="0">
<segment>
<label x="196.07" y="-6.38" size="1.27" layer="95" rot="R180"/>
<pinref part="R10" gate="G$1" pin="2"/>
<wire x1="180.78" y1="-7.62" x2="203.2" y2="-7.62" width="0.1524" layer="91"/>
<pinref part="JP2" gate="G$1" pin="3"/>
<junction x="203.2" y="-7.62"/>
</segment>
</net>
<net name="DSI_LP_DON" class="0">
<segment>
<label x="196.07" y="-8.84" size="1.27" layer="95" rot="R180"/>
<pinref part="R11" gate="G$1" pin="2"/>
<wire x1="169.35" y1="-10.16" x2="203.2" y2="-10.16" width="0.1524" layer="91"/>
<pinref part="JP2" gate="G$1" pin="4"/>
<junction x="203.2" y="-10.16"/>
</segment>
</net>
<net name="DSI_LP_CLKP" class="0">
<segment>
<label x="196.07" y="-21.6" size="1.27" layer="95" rot="R180"/>
<pinref part="R12" gate="G$1" pin="2"/>
<wire x1="180.78" y1="-22.86" x2="203.2" y2="-22.86" width="0.1524" layer="91"/>
<pinref part="JP2" gate="G$1" pin="9"/>
<junction x="203.2" y="-22.86"/>
</segment>
</net>
<net name="DSI_HS_CLKP" class="0">
<segment>
<label x="196.27" y="-24" size="1.27" layer="95" rot="R180"/>
<pinref part="R13" gate="G$1" pin="2"/>
<wire x1="169.35" y1="-25.4" x2="203.2" y2="-25.4" width="0.1524" layer="91"/>
<pinref part="JP2" gate="G$1" pin="10"/>
<junction x="203.2" y="-25.4"/>
</segment>
</net>
<net name="DSI_HS_CLKN" class="0">
<segment>
<label x="196.27" y="-16.44" size="1.27" layer="95" rot="R180"/>
<pinref part="R14" gate="G$1" pin="2"/>
<wire x1="180.78" y1="-17.78" x2="203.2" y2="-17.78" width="0.1524" layer="91"/>
<pinref part="JP2" gate="G$1" pin="7"/>
<junction x="203.2" y="-17.78"/>
</segment>
</net>
<net name="DSI_LP_CLKN" class="0">
<segment>
<label x="196.27" y="-19.04" size="1.27" layer="95" rot="R180"/>
<pinref part="R15" gate="G$1" pin="2"/>
<wire x1="169.35" y1="-20.32" x2="203.2" y2="-20.32" width="0.1524" layer="91"/>
<pinref part="JP2" gate="G$1" pin="8"/>
<junction x="203.2" y="-20.32"/>
</segment>
</net>
<net name="OSC_PWR" class="0">
<segment>
<pinref part="XT1" gate="G$1" pin="4"/>
<pinref part="C3" gate="G$1" pin="1"/>
<wire x1="15.24" y1="40.64" x2="5.08" y2="40.64" width="0.1524" layer="91"/>
<wire x1="50.8" y1="50.8" x2="25.4" y2="50.8" width="0.1524" layer="91"/>
<wire x1="25.4" y1="50.8" x2="5.08" y2="50.8" width="0.1524" layer="91"/>
<wire x1="5.08" y1="50.8" x2="5.08" y2="40.64" width="0.1524" layer="91"/>
<pinref part="R5" gate="G$1" pin="1"/>
<pinref part="R1" gate="G$1" pin="2"/>
<junction x="5.08" y="50.8"/>
<pinref part="R2" gate="G$1" pin="2"/>
<junction x="25.4" y="50.8"/>
<junction x="5.08" y="40.64"/>
</segment>
</net>
<net name="B_SYNC" class="0">
<segment>
<pinref part="JP1" gate="G$1" pin="6"/>
<label x="152.4" y="48.26" size="1.778" layer="95"/>
<wire x1="142.24" y1="48.26" x2="165.1" y2="48.26" width="0.1524" layer="91"/>
</segment>
<segment>
<pinref part="R3" gate="G$1" pin="2"/>
<wire x1="119.38" y1="10.16" x2="134.62" y2="10.16" width="0.1524" layer="91"/>
<label x="124.46" y="10.16" size="1.778" layer="95"/>
<pinref part="R16" gate="G$1" pin="2"/>
<wire x1="119.38" y1="10.16" x2="119.38" y2="12.7" width="0.1524" layer="91"/>
<junction x="119.38" y="10.16"/>
</segment>
</net>
</nets>
</sheet>
</sheets>
<errors>
<approved hash="206,1,33.02,-10.16,LED_1V8,,,,,"/>
<approved hash="206,1,33.02,-12.7,LED_1V8,,,,,"/>
</errors>
</schematic>
</drawing>
</eagle>
